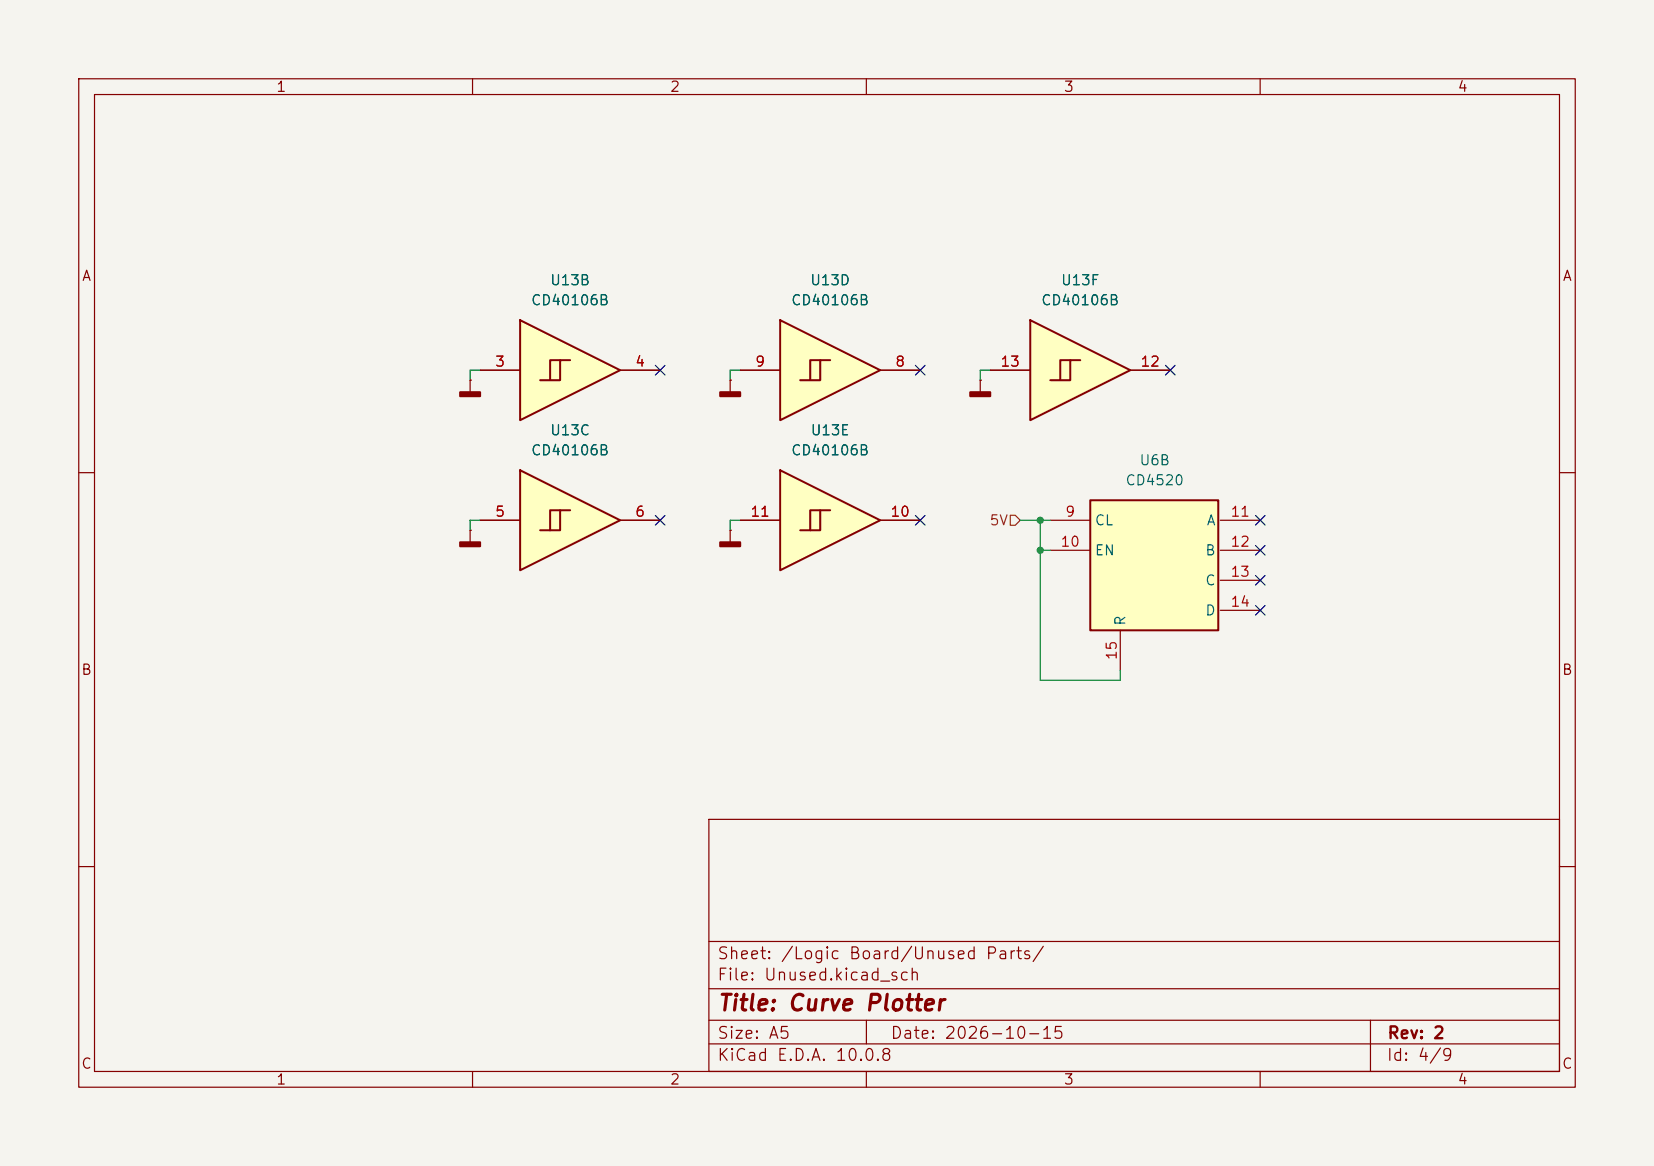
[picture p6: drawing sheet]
<svg xmlns="http://www.w3.org/2000/svg" width="210mm" height="148mm" viewBox="0 0 210 148" stroke-linecap="round" stroke-linejoin="round" font-family="sans-serif">
<path d="M0 0h210v148h-210z" fill="#f5f4ef" stroke="#f5f4ef" stroke-width=".13"/>
<g fill="none" stroke="#840000" stroke-width=".15">
<path d="M10 10h190v128h-190zM12 12h186v124h-186zM60 10v2M110 10v2M160 10v2M10 60h2M92.7 67.3h.1M92.7 67.3v1.5M198 60h2M10 110h2M90 104h108v32h-108zM90 119.5h108"/>
<path d="M198 110h2M60 136v2M90 132.5h108M90 129.5h108M90 125.5h108M110 136v2M110 129.5v3M160 136v2M174 129.5v6.5"/>
</g>
<path d="M91.4 68.8h2.6v.5h-2.6z" fill="#840000" stroke="#840000" stroke-width=".25"/>
<g fill="#ffffc2">
<path d="M66 59.7l12.7 6.3-12.7 6.4z"/>
<path d="M69.8 64.8v2.5h-1.2l2.5-2.5z"/>
<path d="M71.1 64.8h1.3l-2.6 2.5h1.3z"/>
</g>
<path d="M66 59.7l12.7 6.3-12.7 6.4zM71.1 64.8h-1.3v2.5h-1.2M72.4 64.8h-1.3v2.5h-1.3" fill="none" stroke="#840000" stroke-width=".25"/>
<path d="M61 66h5M78.7 66h5.1" fill="none" stroke="#840000" stroke-width=".15"/>
<g fill="#ffffc2">
<path d="M66 40.6l12.7 6.4-12.7 6.3z"/>
<path d="M69.8 45.7v2.6h-1.2l2.5-2.6z"/>
<path d="M71.1 45.7h1.3l-2.6 2.6h1.3z"/>
</g>
<path d="M66 40.6l12.7 6.4-12.7 6.3zM71.1 45.7h-1.3v2.6h-1.2M72.4 45.7h-1.3v2.6h-1.3" fill="none" stroke="#840000" stroke-width=".25"/>
<path d="M61 47h5M78.7 47h5.1M124.5 48.3h.1M124.5 48.3v1.5" fill="none" stroke="#840000" stroke-width=".15"/>
<path d="M123.2 49.8h2.5v.5h-2.5z" fill="#840000" stroke="#840000" stroke-width=".25"/>
<g fill="#ffffc2">
<path d="M130.8 40.6l12.7 6.4-12.7 6.3z"/>
<path d="M134.6 45.7v2.6h-1.3l2.6-2.6z"/>
<path d="M135.9 45.7h1.3l-2.6 2.6h1.3z"/>
</g>
<path d="M130.8 40.6l12.7 6.4-12.7 6.3zM135.9 45.7h-1.3v2.6h-1.3M137.2 45.7h-1.3v2.6h-1.3" fill="none" stroke="#840000" stroke-width=".25"/>
<path d="M125.7 47h5.1M143.5 47h5.1" fill="none" stroke="#840000" stroke-width=".15"/>
<path d="M138.4 63.5h16.3v16.5h-16.3z" fill="#ffffc2"/>
<path d="M138.4 63.5h16.3v16.5h-16.3z" fill="none" stroke="#840000" stroke-width=".25"/>
<g fill="none" stroke="#840000" stroke-width=".15">
<path d="M59.7 48.3h.1M59.7 48.3v1.5M92.7 48.3h.1M92.7 48.3v1.5M59.7 67.3h.1M59.7 67.3v1.5M133.3 66h5.1M133.3 69.9h5.1M154.9 66h5.1M154.9 69.9h5.1M154.9 73.7h5.1M154.9 77.5h5.1"/>
<path d="M142.2 80v5.1"/>
</g>
<g fill="#840000" stroke="#840000" stroke-width=".25">
<path d="M58.4 49.8h2.6v.5h-2.6z"/>
<path d="M58.4 68.8h2.6v.5h-2.6z"/>
<path d="M91.4 49.8h2.6v.5h-2.6z"/>
</g>
<g fill="#ffffc2">
<path d="M99.1 40.6l12.7 6.4-12.7 6.3z"/>
<path d="M102.9 45.7h1.2l-2.5 2.6h1.3z"/>
<path d="M104.1 45.7h1.3l-2.5 2.6h1.2z"/>
</g>
<path d="M99.1 40.6l12.7 6.4-12.7 6.3zM104.1 45.7h-1.2v2.6h-1.3M105.4 45.7h-1.3v2.6h-1.2" fill="none" stroke="#840000" stroke-width=".25"/>
<path d="M94 47h5.1M111.8 47h5" fill="none" stroke="#840000" stroke-width=".15"/>
<g fill="#ffffc2">
<path d="M99.1 59.7l12.7 6.3-12.7 6.4z"/>
<path d="M102.9 64.8h1.2l-2.5 2.5h1.3z"/>
<path d="M104.1 64.8v2.5h-1.2l2.5-2.5z"/>
</g>
<path d="M99.1 59.7l12.7 6.3-12.7 6.4zM104.1 64.8h-1.2v2.5h-1.3M105.4 64.8h-1.3v2.5h-1.2" fill="none" stroke="#840000" stroke-width=".25"/>
<g fill="none" stroke="#840000" stroke-width=".15">
<path d="M59.7 48.3h.1M61 47h5M78.7 47h5.1M92.7 48.3h.1M94 47h5.1M111.8 47h5M124.5 48.3h.1M125.7 47h5.1M143.5 47h5.1M59.7 67.3h.1M61 66h5M78.7 66h5.1"/>
<path d="M92.7 67.3h.1M94 66h5.1M111.8 66h5"/>
</g>
<path d="M128.3 65.4h.6l.6 .6-.6 .7h-.6z" fill="none" stroke="#725600" stroke-width=".15"/>
<path d="M61 47h-1.3v1.3M94 47h-1.3v1.3M125.7 47h-1.2v1.3M61 66h-1.3v1.3M94 66h-1.3v1.3M129.5 66h3.8M132.1 66v20.4h10.1v-1.3M132.1 69.9h1.2" fill="none" stroke="#009600" stroke-width=".15"/>
<g fill="none" stroke="#000084" stroke-width=".15">
<path d="M83.2 46.4l1.2 1.2M84.4 46.4l-1.2 1.2M116.2 46.4l1.2 1.2M117.4 46.4l-1.2 1.2M148 46.4l1.2 1.2M149.2 46.4l-1.2 1.2M83.2 65.4l1.2 1.2M84.4 65.4l-1.2 1.2M116.2 65.4l1.2 1.2M117.4 65.4l-1.2 1.2M159.4 65.4l1.2 1.2M159.4 73.1l1.2 1.2"/>
<path d="M159.4 76.9l1.2 1.2M159.4 69.2l1.2 1.3M160.6 65.4l-1.2 1.2M160.6 73.1l-1.2 1.2M160.6 76.9l-1.2 1.2M160.6 69.2l-1.2 1.3"/>
</g>
<g fill="#009600">
<circle cx="132.1" cy="69.9" r=".46"/>
<circle cx="132.1" cy="66" r=".46"/>
</g>
<text font-size="2" fill="#840000" x="91" y="128.8">Title: Curve Plotter</text>
<g font-size="1.5" fill="#840000">
<text x="91" y="124.8">File: Unused.kicad_sch</text>
<text x="91" y="122.1">Sheet: /Logic Board/Unused Parts/</text>
<text x="91" y="135">KiCad E.D.A. 10.0.8</text>
<text x="91" y="132.2">Size: A5</text>
<text x="113" y="132.2">Date: 2026-10-15</text>
<text x="176" y="135">Id: 4/9</text>
<text x="176.1" y="132.2">Rev: 2</text>
</g>
<g font-size="1.3" fill="#840000">
<text x="35" y="12">1</text>
<text x="85" y="12">2</text>
<text x="135" y="12">3</text>
<text x="185" y="12">4</text>
<text x="10.3" y="36">A</text>
<text x="198.3" y="36">A</text>
<text x="10.2" y="86">B</text>
<text x="198.2" y="86">B</text>
<text x="10.2" y="136">C</text>
<text x="35" y="138">1</text>
<text x="85" y="138">2</text>
<text x="135" y="138">3</text>
<text x="185" y="138">4</text>
<text x="198.2" y="136">C</text>
</g>
<g font-size="1.3" fill="#006464">
<text x="67.3" y="39.1">CD40106B</text>
<text x="69.8" y="36.5">U13B</text>
<text x="100.4" y="39.1">CD40106B</text>
<text x="102.8" y="36.5">U13D</text>
<text x="132.1" y="39.1">CD40106B</text>
<text x="134.6" y="36.5">U13F</text>
<text x="67.3" y="58.1">CD40106B</text>
<text x="69.8" y="55.6">U13C</text>
<text x="100.4" y="58.1">CD40106B</text>
<text x="102.8" y="55.6">U13E</text>
<text x="144.6" y="59.4">U6B</text>
<text x="142.8" y="61.9">CD4520</text>
<text x="138.9" y="67">CL</text>
<text x="138.9" y="70.8">EN</text>
<text x="152.9" y="70.8">B</text>
<text x="153.1" y="67">A</text>
<text x="152.9" y="74.6">C</text>
<text x="143.2" y="79.5" transform="rotate(-90 143.2 79.5)">R</text>
<text x="152.9" y="78.4">D</text>
</g>
<g font-size="1.3" fill="#a90000">
<text x="62.8" y="46.9">3</text>
<text x="80.5" y="46.9">4</text>
<text x="95.8" y="46.9">9</text>
<text x="113.6" y="46.9">8</text>
<text x="126.9" y="46.9">13</text>
<text x="144.7" y="46.9">12</text>
<text x="62.8" y="65.9">5</text>
<text x="80.5" y="65.9">6</text>
<text x="95.2" y="65.9">11</text>
<text x="113" y="65.9">10</text>
<text x="135.2" y="65.9">9</text>
<text x="156.1" y="65.9">11</text>
<text x="134.6" y="69.7">10</text>
<text x="156.1" y="69.7">12</text>
<text x="156.1" y="73.5">13</text>
<text x="156.1" y="77.3">14</text>
<text x="142.1" y="83.9" transform="rotate(-90 142.1 83.9)">15</text>
</g>
<text font-size="1.3" fill="#725600" x="125.6" y="67">5V</text>
</svg>
